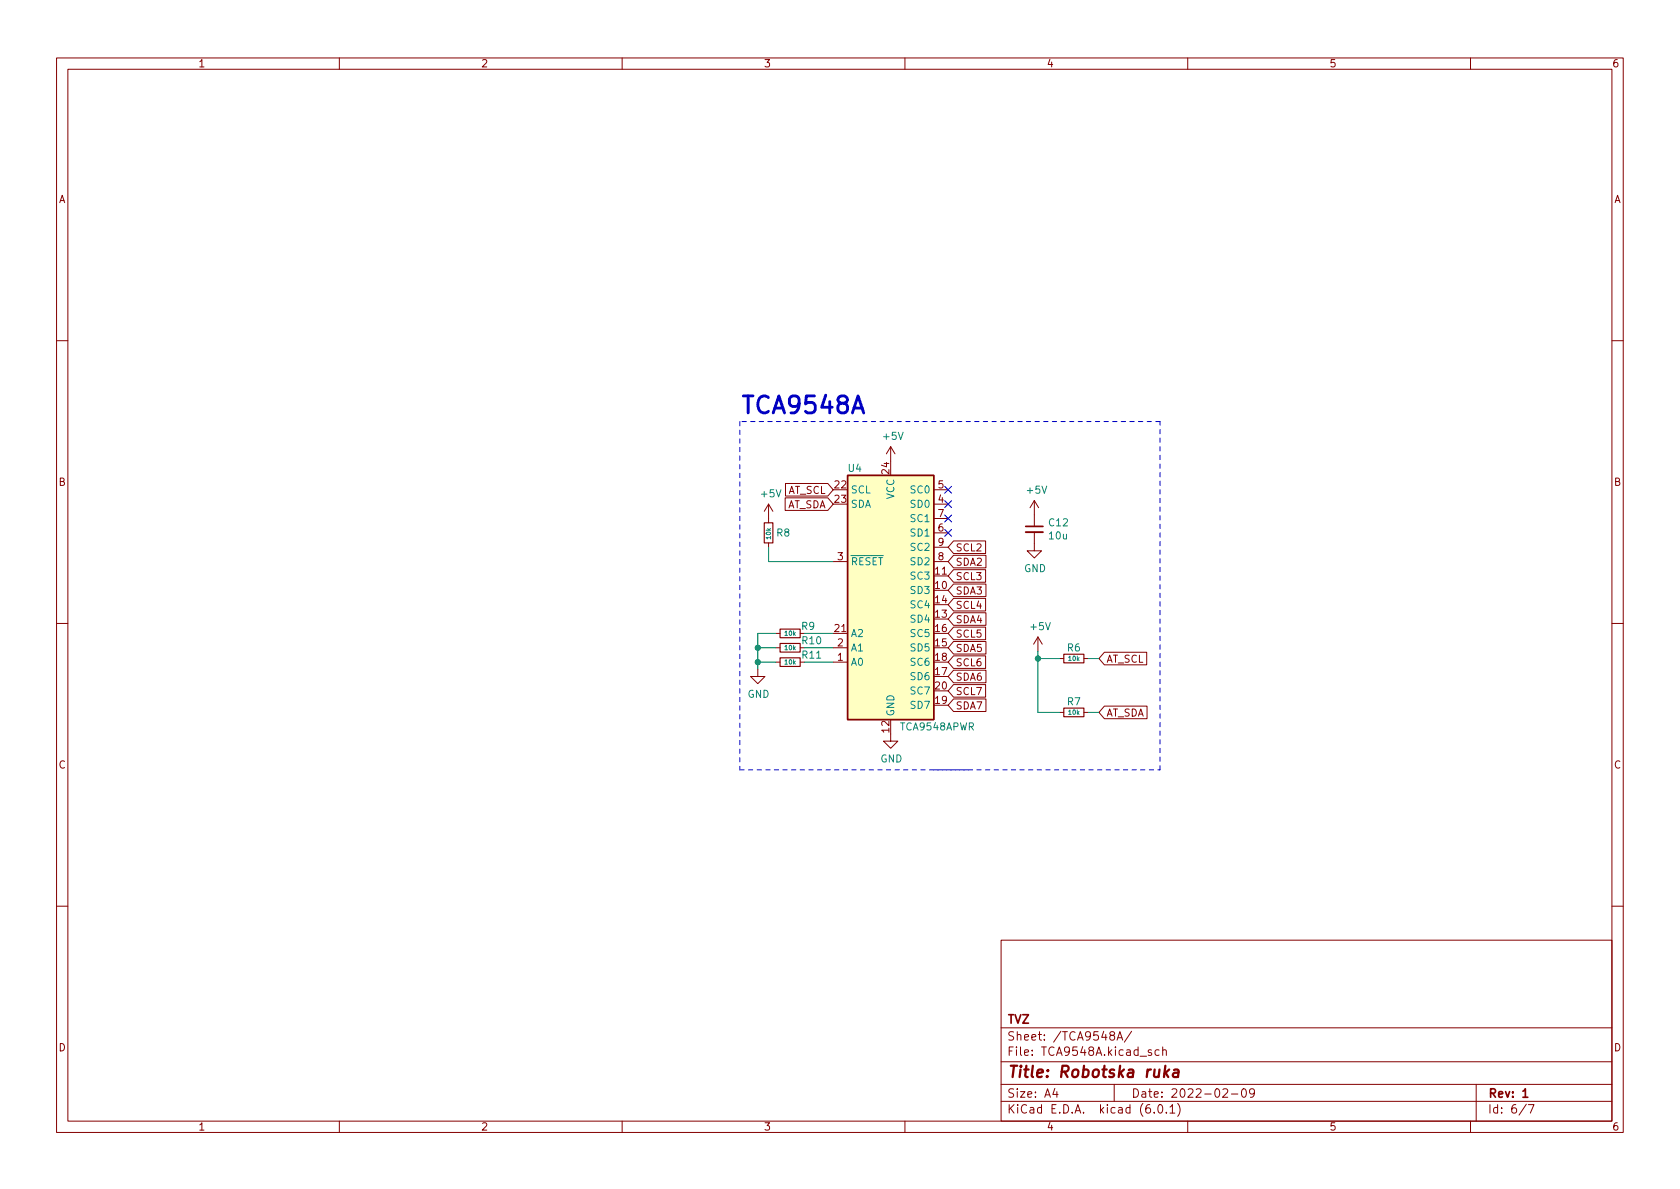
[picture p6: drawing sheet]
<svg xmlns="http://www.w3.org/2000/svg" width="297mm" height="210mm" viewBox="0 0 297 210" stroke-linecap="round" stroke-linejoin="round" font-family="sans-serif">
<g fill="none" stroke="#840000" stroke-width=".18">
<path d="M10 10.2h277v190.1h-277zM12 12.2h273v186.1h-273zM60 10.2v2M110 10.2v2M160 10.2v2M210 10.2v2M260 10.2v2M10 60.2h2M157.5 79l-.8 1.3M157.5 79v2.5M157.5 79l.7 1.3M285 60.2h2"/>
<path d="M135.9 89.1v3.4M135.9 96v.8M135.9 89.1l-.8 1.3M135.9 89.1l.8 1.3M138.8 88h7.6l.9 1.1-.9 1.2h-7.6zM138.9 85.5h7.5l.9 1.1-.9 1.1h-7.5zM147.3 99.3h2.6M165.1 99.3h2.5M165.1 89.1h2.5M165.1 86.6h2.5M165.1 94.2h2.5M165.1 91.7h2.5"/>
<path d="M165.1 96.8h2.5M168.6 98.2h5.7v2.2h-5.7l-1-1.1zM168.6 95.7h5.7v2.2h-5.7l-1-1.1zM182.9 94.1v3.3h1.2l-1.2 1.3-1.3-1.3h1.3M182.9 88.5l-.8 1.3M182.9 88.5v4.6M182.9 88.5l.7 1.3M10 110.2h2M134 118.4v1.2h1.3l-1.3 1.3-1.3-1.3h1.3M137.2 114.5h.7M137.2 117.1h.7M137.2 112h.7"/>
<path d="M141.5 117.1h.7M147.3 114.5h2.6M147.3 117.1h2.6M147.3 112h2.6M165.1 101.8h2.5M168.6 108.4h5.7v2.2h-5.7l-1-1.1zM168.6 103.3h5.7v2.2h-5.7l-1-1.1zM168.6 100.7h5.7v2.3h-5.7l-1-1.2zM168.6 118.5h5.7v2.2h-5.7l-1-1.1zM168.6 113.4h5.7v2.3h-5.7l-1-1.2zM168.6 116h5.7v2.2h-5.7l-1-1.1zM168.6 110.9h5.7v2.2h-5.7l-1-1.1z"/>
<path d="M168.6 105.8h5.7v2.2h-5.7l-1-1.1zM183.5 112.6l-.7 1.3M183.5 112.6v2.6M183.5 112.6l.8 1.3M187.3 116.5h.8M191.6 116.5h.8M195.3 115.3h7.4v2.3h-7.4l-1-1.1zM285 110.2h2M157.5 129.8v1.3h1.2l-1.2 1.2-1.3-1.2h1.3M168.6 123.6h5.7v2.2h-5.7l-1-1.1zM168.6 121.1h5.7v2.2h-5.7l-1-1.1zM187.3 126h.8"/>
<path d="M191.6 126h.8M195.3 124.9h7.5v2.2h-7.5l-1-1.1zM10 160.2h2M177 166.3h108v32h-108zM285 160.2h2M60 198.3v2M110 198.3v2M160 198.3v2M177 194.8h108M177 191.8h108M177 187.8h108M177 181.8h108"/>
<path d="M186.5 192.5l-.4 1h1M186.9 193v1M196.5 183.1l-.3-.3 .1-.2 .2-.2 .4 .1 .2 .2-.1 .2-.6 .2-.2 .3v.2l.3 .3h.4l.2-.3-.1-.4-.2-.1M197 191.8v3M197.5 183.9l.5-1.5 .5 1.5M197.6 183.5h.8M200.1 182.4l-1.3 1.9M203.6 185.7l-.4-.1-.2 .2 .1 .3 .5 .1v.4h-.6M204.1 196.7v.1M204.9 195.4l.2-.1a.81 .81 0 0 1 .6 .7 .81 .81 0 0 1-.3 .8h-.2a.81 .81 0 0 1-.6-.6 .81 .81 0 0 1 .3-.8zM204.9 185.7l-.4-.1-.3 .3v.4l.2 .3h.5M205.6 185.8l.2-.2 .3 .1 .1 .9"/>
<path d="M205.6 185.1v1.5M206.2 196.7v.1M206.9 195.8l.4-.5v1.5M206.9 196.8h.8M208.2 195.1a1.72 1.72 0 0 1 0 2.3M210 198.3v2M216.2 192.7l.6-.2 .2 .2 .1 .3-1 1h1M217.7 193.5h1.2M219.7 192.6l.2-.1a.81 .81 0 0 1 .5 .7 .81 .81 0 0 1-.3 .8h-.1a.81 .81 0 0 1-.6-.6 .81 .81 0 0 1 .3-.8zM221.8 193.2l-.3 .3-.4-.1-.2-.2 .2-.6 .4-.1 .2 .2a.99 .99 0 0 1-.3 1.3h-.3M260 198.3v2M261 191.8v6.5"/>
<path d="M269.9 195.3l-1.3 1.9M270.2 195.3h1l-.6 1.5"/>
</g>
<path d="M181.4 93.1h3M269.3 193l.4-.5v1.5M269.3 194h.8" fill="none" stroke="#840000" stroke-width=".3"/>
<path d="M206 188.5l-.2 2M206.1 189.7l.5 .8M206.7 189.1l-.8 .8M207.6 189.2l.2-.1 .5 .1v1.3M208.4 189.6l-.7 .1a.4 .4 0 0 0-.3 .3 .4 .4 0 0 0 .2 .5l.7-.1" fill="none" stroke="#840000" stroke-width=".4"/>
<path d="M135.1 92.5h1.6v3.5h-1.6zM137.9 113.8h3.6v1.5h-3.6zM137.9 111.2h3.6v1.6h-3.6zM137.9 116.3h3.6v1.6h-3.6zM188.1 115.7h3.5v1.5h-3.5zM188.1 125.2h3.5v1.5h-3.5z" fill="none" stroke="#840000" stroke-width=".2"/>
<path d="M181.4 94.1h3" fill="none" stroke="#840000" stroke-width=".33"/>
<path d="M149.9 84.1h15.2v43.1h-15.2z" fill="#ffffc2" stroke="#ffffc2" stroke-width=".18"/>
<path d="M149.9 84.1h15.2v43.1h-15.2z" fill="none" stroke="#840000" stroke-width=".25"/>
<path d="M130.8 74.5v61.6M205.1 74.5h-74.3M130.8 136.1h40.6M165.1 136.1h40M205.1 136.1v-61.6" fill="none" stroke="#0000c2" stroke-width=".18" stroke-dasharray=".8 .8"/>
<path d="M135.9 96.8v2.5h11.4M134 117.1h3.2M134 114.5h3.2M137.2 112h-3.2v6.4M142.2 117.1h5.1M142.2 114.5h5.1M142.2 112h5.1M183.5 116.5h3.8M183.5 115.2v10.8h3.8M192.4 116.5h1.9M192.4 126h1.9" fill="none" stroke="#008400" stroke-width=".18"/>
<path d="M167 86l1.2 1.2M167 88.5l1.2 1.3M167 93.6l1.2 1.2M167 91.1l1.2 1.2M168.2 86l-1.2 1.2M168.2 88.5l-1.2 1.3M168.2 93.6l-1.2 1.2M168.2 91.1l-1.2 1.2" fill="none" stroke="#000084" stroke-width=".18"/>
<g fill="#008400" stroke="#008400" stroke-width=".18">
<circle cx="134" cy="114.5" r=".46"/>
<circle cx="134" cy="117.1" r=".46"/>
<circle cx="183.5" cy="116.5" r=".46"/>
</g>
<text font-size="4.2" fill="#0000c2" x="130.8" y="73.2">TCA9548A</text>
<text font-size="2.8" fill="#840000" x="178" y="190.6">Title: Robotska ruka</text>
<g font-size="2.1" fill="#840000">
<text x="178" y="184">Sheet: /TCA9548A/</text>
<text x="178" y="181">TVZ</text>
<text x="178" y="186.7">File: TCA9548A.kicad_sch</text>
<text x="178" y="196.9">KiCad E.D.A. kicad (6.0.1)</text>
<text x="178" y="194.1">Size: A4</text>
<text x="200" y="194.1">Date: 2022-02-09</text>
<text x="263" y="194.1">Rev: 1</text>
<text x="263" y="196.9">Id: 6/7</text>
</g>
<g font-size="1.8" fill="#840000">
<text x="35" y="11.9">1</text>
<text x="85" y="11.9">2</text>
<text x="135" y="11.9">3</text>
<text x="185" y="11.9">4</text>
<text x="235" y="11.9">5</text>
<text x="285" y="11.9">6</text>
<text x="10.3" y="35.9">A</text>
<text x="285.3" y="35.9">A</text>
<text x="157.2" y="83.8" transform="rotate(-90 157.2 83.8)">24</text>
<text x="10.3" y="85.9">B</text>
<text x="139" y="89.9">AT_SDA</text>
<text x="139.2" y="87.3">AT_SCL</text>
<text x="147.6" y="86.4">22</text>
<text x="147.6" y="88.9">23</text>
<text x="165.9" y="88.9">4</text>
<text x="165.9" y="86.4">5</text>
<text x="285.3" y="85.9">B</text>
<text x="165.9" y="94">6</text>
<text x="165.9" y="91.4">7</text>
<text x="148.1" y="99.1">3</text>
<text x="165.4" y="101.6">11</text>
<text x="165.9" y="99.1">8</text>
<text x="165.9" y="96.5">9</text>
<text x="168.9" y="100">SDA2</text>
<text x="168.9" y="97.5">SCL2</text>
<text x="165.4" y="104.1">10</text>
<text x="165.4" y="106.7">14</text>
<text x="168.9" y="105.1">SDA3</text>
<text x="168.9" y="102.6">SCL3</text>
<text x="168.9" y="107.7">SCL4</text>
<text x="147.6" y="111.8">21</text>
<text x="165.4" y="109.2">13</text>
<text x="165.4" y="111.8">16</text>
<text x="168.9" y="110.2">SDA4</text>
<text x="168.9" y="112.7">SCL5</text>
<text x="148.1" y="116.8">1</text>
<text x="148.1" y="114.3">2</text>
<text x="165.4" y="114.3">15</text>
<text x="165.4" y="119.4">17</text>
<text x="165.4" y="116.8">18</text>
<text x="168.9" y="115.3">SDA5</text>
<text x="168.9" y="117.8">SCL6</text>
<text x="195.6" y="117.2">AT_SCL</text>
<text x="165.4" y="124.5">19</text>
<text x="165.4" y="121.9">20</text>
<text x="168.9" y="120.4">SDA6</text>
<text x="168.9" y="125.4">SDA7</text>
<text x="168.9" y="122.9">SCL7</text>
<text x="157.2" y="129.5" transform="rotate(-90 157.2 129.5)">12</text>
<text x="195.6" y="126.7">AT_SDA</text>
<text x="10.3" y="135.9">C</text>
<text x="285.3" y="135.9">C</text>
<text x="10.3" y="185.9">D</text>
<text x="285.3" y="185.9">D</text>
<text x="35" y="199.9">1</text>
<text x="85" y="199.9">2</text>
<text x="135" y="199.9">3</text>
<text x="185" y="199.9">4</text>
<text x="235" y="199.9">5</text>
<text x="285" y="199.9">6</text>
</g>
<g font-size="1.8" fill="#008484">
<text x="156.3" y="77.8">+5V</text>
<text x="150" y="83.4">U4</text>
<text x="134.7" y="87.9">+5V</text>
<text x="150.4" y="87.2">SCL</text>
<text x="150.4" y="89.8">SDA</text>
<text x="158.1" y="88.3" transform="rotate(-90 158.1 88.3)">VCC</text>
<text x="161.2" y="89.8">SD0</text>
<text x="161.2" y="87.2">SC0</text>
<text x="181.7" y="87.3">+5V</text>
<text x="137.3" y="94.9">R8</text>
<text x="161.2" y="94.9">SD1</text>
<text x="161.2" y="92.3">SC1</text>
<text x="185.5" y="93.1">C12</text>
<text x="185.6" y="95.4">10u</text>
<text x="150.4" y="99.9">~{RESET}</text>
<text x="161.2" y="99.9">SD2</text>
<text x="161.2" y="97.4">SC2</text>
<text x="181" y="101.2">GND</text>
<text x="161.2" y="105">SD3</text>
<text x="161.2" y="102.5">SC3</text>
<text x="161.2" y="107.6">SC4</text>
<text x="141.7" y="111.4">R9</text>
<text x="141.9" y="113.9">R10</text>
<text x="150.4" y="112.6">A2</text>
<text x="161.2" y="110.1">SD4</text>
<text x="161.2" y="112.6">SC5</text>
<text x="182.3" y="111.4">+5V</text>
<text x="141.9" y="116.5">R11</text>
<text x="150.4" y="117.7">A0</text>
<text x="150.4" y="115.2">A1</text>
<text x="161.2" y="115.2">SD5</text>
<text x="161.2" y="117.7">SC6</text>
<text x="188.7" y="115.2">R6</text>
<text x="132.1" y="123.4">GND</text>
<text x="161.2" y="120.3">SD6</text>
<text x="161.2" y="125.3">SD7</text>
<text x="161.2" y="122.8">SC7</text>
<text x="188.7" y="124.7">R7</text>
<text x="158.1" y="126.7" transform="rotate(-90 158.1 126.7)">GND</text>
<text x="159.2" y="129.2">TCA9548APWR</text>
<text x="155.6" y="134.8">GND</text>
</g>
<g font-size="1.1" fill="#008484">
<text x="136.3" y="95.3" transform="rotate(-90 136.3 95.3)">10k</text>
<text x="138.8" y="112.4">10k</text>
<text x="138.8" y="114.9">10k</text>
<text x="138.8" y="117.5">10k</text>
<text x="189" y="116.8">10k</text>
<text x="189" y="126.4">10k</text>
</g>
</svg>
